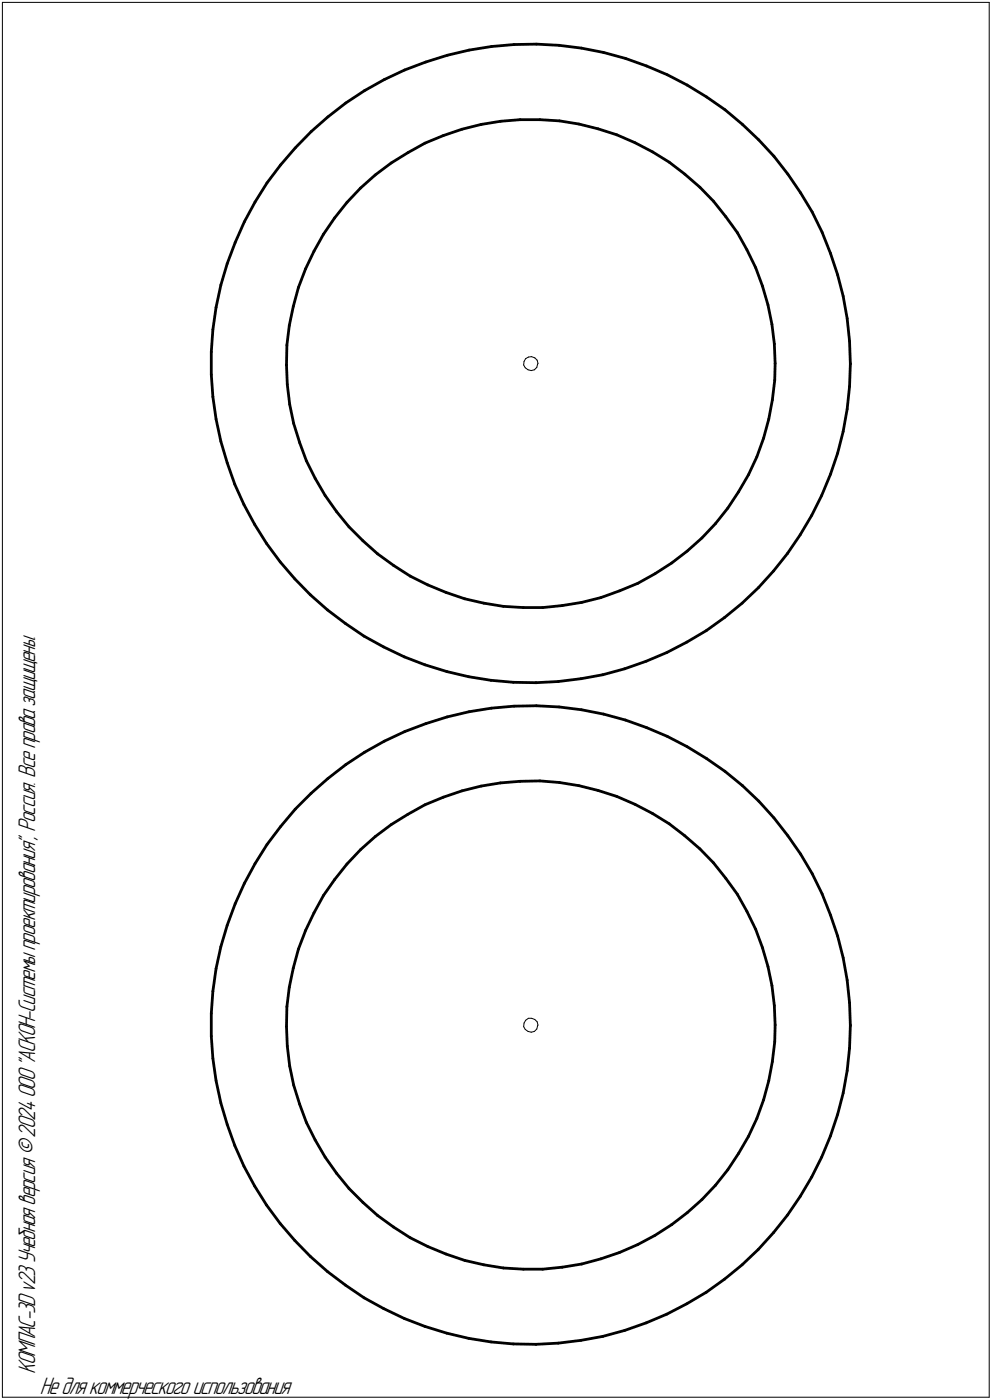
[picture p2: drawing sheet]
<svg xmlns="http://www.w3.org/2000/svg" width="211mm" height="298mm" viewBox="0 0 211 298" stroke-linecap="round" stroke-linejoin="round" font-family="sans-serif">
<g fill="none" stroke="#000" stroke-width=".59">
<path d="M77.6 19.3l4.2-2.4zM81.8 16.9l4.3-2zM86.1 14.9l4.5-1.7zM90.6 13.2l4.6-1.4zM95.2 11.8l4.6-1.1zM99.8 10.7l4.8-.8zM104.6 9.9l4.8-.4zM109.4 9.5l4.7-.1zM114.1 9.4l4.9 .3zM119 9.7l4.7 .5zM123.7 10.2l4.7 1zM128.4 11.2l4.7 1.2z"/>
<path d="M133.1 12.4l4.5 1.7zM137.6 14.1l4.4 1.8zM142 15.9l4.2 2.2zM146.2 18.1l4.2 2.6zM56.8 38.9l-2.5 4.1zM59.7 35.1l-2.9 3.8zM62.8 31.5l-3.1 3.6zM66.2 28l3.6-3.1zM66.2 28l-3.4 3.5zM69.8 24.9l3.8-3zM73.6 21.9l4-2.6zM79.8 37.3l3.4-2.6z"/>
<path d="M83.2 34.7l3.6-2.2zM86.8 32.5l3.6-2zM90.4 30.5l3.9-1.6zM94.3 28.9l4-1.4zM98.3 27.5l4.1-1zM102.4 26.5l4.1-.7zM106.5 25.8l4.2-.3zM110.7 25.5h4.2zM114.9 25.5l4.1 .2zM119 25.7l4.2 .7zM123.2 26.4l4.1 1zM127.3 27.4l3.9 1.3z"/>
<path d="M131.2 28.7l3.9 1.7zM135.1 30.4l3.8 1.9zM138.9 32.3l3.5 2.2zM142.4 34.5l3.3 2.6zM145.7 37.1l3.2 2.8zM148.9 39.9l2.9 2.9zM150.4 20.7l3.9 2.7zM154.3 23.4l3.7 3.1zM158 26.5l3.5 3.3zM161.5 29.8l3.2 3.5zM164.7 33.3l2.9 3.8zM167.6 37.1l2.7 4z"/>
<path d="M48.3 56.1l-1.3 4.6zM50 51.6l-1.7 4.5zM52 47.2l-2 4.4zM54.3 43l-2.3 4.2zM65 57.2l-1.5 4zM66.8 53.5l-1.8 3.7zM68.8 49.9l-2 3.6zM71.2 46.4l-2.4 3.5zM73.8 43.1l-2.6 3.3zM76.7 40l3.1-2.7zM76.7 40l-2.9 3.1zM151.8 42.8l2.6 3.3z"/>
<path d="M154.4 46.1l2.5 3.4zM156.9 49.5l2 3.7zM158.9 53.2l1.9 3.8zM160.8 57l1.4 3.9zM170.3 41.1l2.5 4zM172.8 45.1l2.1 4.3zM174.9 49.4l1.8 4.5zM176.7 53.9l1.5 4.6zM178.2 58.5l1.2 4.6zM45 74.9v4.9zM45 79.8l.3 4.7zM45.3 70.2l-.3 4.7z"/>
<path d="M46 65.4l-.7 4.8zM47 60.7l-1 4.7zM61 77.7l.1 4.2zM61 73.5v4.2zM61.6 69.3l-.6 4.2zM62.4 65.3l-.8 4zM63.5 61.2l-1.1 4.1zM162.2 60.9l1.2 4zM163.4 64.9l.9 4.2zM164.3 69.1l.5 4.1zM164.8 73.2l.1 4.2zM164.9 77.4l-.1 3.5z"/>
<path d="M179.4 63.1l.9 4.7zM180.3 67.8l.5 4.8zM180.8 72.6l.1 4.8zM180.9 77.6l-.1 4.7zM180.9 77.4v.2zM45.3 84.5l.7 4.7zM46 89.2l1 4.8zM47 94l1.3 4.6zM48.3 98.6l1.7 4.5zM61.1 81.9l.5 4.2zM61.6 86.1l.9 4.1zM62.5 90.2l1.3 4z"/>
<path d="M63.8 94.2l1.4 3.9zM65.2 98.1l1.9 3.8zM161 97.3l-1.7 3.8zM162.5 93.3l-1.5 4zM163.6 89.2l-1.1 4.1zM164.3 85.2l-.7 4zM164.8 80.9l-.5 4.3zM178.2 96.5l-1.5 4.5zM179.4 91.9l-1.2 4.6zM180.3 87.1l-.9 4.8zM180.8 82.3l-.5 4.8zM50 103.1l1.9 4.3z"/>
<path d="M51.9 107.4l2.3 4.3zM54.2 111.7l2.5 4zM56.7 115.7l2.9 3.9zM59.6 119.6l3.1 3.7zM67.1 101.9l2.1 3.6zM69.2 105.5l2.4 3.5zM71.6 109l2.7 3.2zM74.3 112.2l2.9 2.9zM77.2 115.1l3.1 2.8zM80.3 117.9l3.4 2.5zM142.9 119.9l3.3-2.6zM146.2 117.3l3.2-2.7z"/>
<path d="M152.2 111.5l-2.8 3.1zM154.9 108.2l-2.7 3.3zM157.1 104.7l-2.2 3.5zM159.3 101.1l-2.2 3.6zM167.6 117.9l-3 3.7zM170.3 113.9l-2.7 4zM172.7 109.7l-2.4 4.2zM174.8 105.5l-2.1 4.2zM176.7 101l-1.9 4.5zM62.7 123.3l3.3 3.4zM66 126.7l3.7 3.2zM69.7 129.9l3.8 2.9z"/>
<path d="M73.5 132.8l4 2.7zM77.5 135.5l4.1 2.3zM81.6 137.8l4.4 2.1zM83.7 120.4l3.6 2.3zM86 139.9l4.4 1.7zM87.3 122.7l3.7 1.8zM91 124.5l3.9 1.7zM94.9 126.2l4 1.3zM98.9 127.5l4.1 .9zM103 128.4l4.1 .7zM107.1 129.1l4.2 .3zM111.3 129.4h4.2z"/>
<path d="M115.5 129.4l4.1-.5zM119.6 128.9l4.2-.6zM123.8 128.3l4-1zM127.8 127.3l4-1.5zM131.8 125.8l3.9-1.6zM135.7 124.2l3.7-2zM139.4 122.2l3.5-2.3zM141.9 138.9l4.2-2.2zM146.1 136.7l4.2-2.4zM150.3 134.3l3.9-2.8zM154.2 131.5l3.7-3.1zM157.9 128.4l3.5-3.3z"/>
<path d="M164.6 121.6l-3.2 3.5zM81.8 157.8l4.3-2zM86.1 155.8l4.5-1.7zM90.4 141.6l4.7 1.4zM90.6 154.1l4.6-1.4zM95.1 143l4.6 1.1zM95.2 152.7l4.6-1.1zM99.7 144.1l4.8 .8zM99.8 151.6l4.8-.8zM104.5 144.9l4.7 .4zM104.6 150.8l4.8-.4zM109.2 145.3l4.8 .1z"/>
<path d="M109.4 150.4l4.7-.1zM114 145.4l4.8-.3zM114.1 150.3l4.9 .2zM118.8 145.1l4.8-.6zM119 150.5l4.7 .6zM123.6 144.5l4.7-.8zM123.7 151.1l4.7 1zM128.3 143.7l4.6-1.3zM128.4 152.1l4.7 1.2zM132.9 142.4l4.6-1.6zM133.1 153.3l4.5 1.6zM137.5 140.8l4.4-1.9z"/>
<path d="M137.6 154.9l4.4 1.9zM142 156.8l4.2 2.2zM146.2 159l4.2 2.5zM56.8 179.8l-2.5 4.1zM59.7 176l-2.9 3.8zM62.8 172.3l-3.1 3.7zM66.2 168.9l3.6-3.1zM66.2 168.9l-3.4 3.4zM69.8 165.8l3.8-3zM73.6 162.8l4-2.6zM77.6 160.2l4.2-2.4zM79.8 178.1l3.4-2.5z"/>
<path d="M83.2 175.6l3.6-2.2zM86.8 173.4l3.6-2zM90.4 171.4l3.9-1.6zM94.3 169.8l4-1.4zM98.3 168.4l4.1-1zM102.4 167.4l4.1-.7zM106.5 166.7l4.2-.3zM110.7 166.4l4.2-.1zM114.9 166.3l4.1 .3zM119 166.6l4.2 .7zM123.2 167.3l4.1 1zM127.3 168.3l3.9 1.3z"/>
<path d="M131.2 169.6l3.9 1.7zM135.1 171.3l3.8 1.9zM138.9 173.2l3.5 2.2zM142.4 175.4l3.3 2.6zM145.7 178l3.2 2.8zM150.4 161.5l3.9 2.8zM154.3 164.3l3.7 3zM158 167.3l3.5 3.3zM161.5 170.6l3.2 3.6zM164.7 174.2l2.9 3.8zM167.6 178l2.7 3.9zM48.3 197l-1.3 4.6z"/>
<path d="M50 192.4l-1.7 4.6zM52 188.1l-2 4.3zM54.3 183.9l-2.3 4.2zM65 198.1l-1.5 4zM66.8 194.4l-1.8 3.7zM68.8 190.7l-2 3.7zM71.2 187.3l-2.4 3.4zM73.8 184l-2.6 3.3zM76.7 180.9l3.1-2.8zM76.7 180.9l-2.9 3.1zM148.9 180.8l2.9 2.9zM151.8 183.7l2.6 3.3z"/>
<path d="M154.4 187l2.5 3.4zM156.9 190.4l2 3.7zM158.9 194.1l1.9 3.8zM160.8 197.9l1.4 3.9zM170.3 181.9l2.5 4.1zM172.8 186l2.1 4.3zM174.9 190.3l1.8 4.5zM176.7 194.8l1.5 4.5zM178.2 199.3l1.2 4.7zM45 215.8v4.8zM45.3 211.1l-.3 4.7zM46 206.2l-.7 4.9z"/>
<path d="M47 201.6l-1 4.6zM61 218.6l.1 4.2zM61 214.4v4.2zM61.6 210.2l-.6 4.2zM62.4 206.2l-.8 4zM63.5 202.1l-1.1 4.1zM162.2 201.8l1.2 4zM163.4 205.8l.9 4.1zM164.3 209.9l.5 4.2zM164.8 214.1l.1 4.2zM164.9 218.3l-.1 3.5zM179.4 204l.9 4.7z"/>
<path d="M180.3 208.7l.5 4.8zM180.8 213.5l.1 4.8zM180.9 218.4l-.1 4.8zM180.9 218.3v.1zM45 220.6l.3 4.8zM45.3 225.4l.7 4.7zM46 230.1l1 4.8zM47 234.9l1.3 4.5zM48.3 239.4l1.7 4.5zM61.1 222.8l.5 4.2zM61.6 227l.9 4.1zM62.5 231.1l1.3 4z"/>
<path d="M63.8 235.1l1.4 3.9zM65.2 239l1.9 3.7zM161 238.2l-1.7 3.8zM162.5 234.2l-1.5 4zM163.6 230.1l-1.1 4.1zM164.3 226.1l-.7 4zM164.8 221.8l-.5 4.3zM178.2 237.3l-1.5 4.6zM179.4 232.7l-1.2 4.6zM180.3 228l-.9 4.7zM180.8 223.2l-.5 4.8zM50 243.9l1.9 4.4z"/>
<path d="M51.9 248.3l2.3 4.3zM54.2 252.6l2.5 4zM56.7 256.6l2.9 3.9zM67.1 242.7l2.1 3.7zM69.2 246.4l2.4 3.5zM71.6 249.9l2.7 3.2zM74.3 253.1l2.9 2.9zM77.2 256l3.1 2.8zM80.3 258.8l3.4 2.5zM146.2 258.2l3.2-2.8zM152.2 252.4l-2.8 3zM154.9 249.1l-2.7 3.3z"/>
<path d="M157.1 245.6l-2.2 3.5zM159.3 242l-2.2 3.6zM167.6 258.7l-3 3.8zM170.3 254.8l-2.7 3.9zM172.7 250.6l-2.4 4.2zM174.8 246.4l-2.1 4.2zM176.7 241.9l-1.9 4.5zM59.6 260.5l3.1 3.7zM62.7 264.2l3.3 3.3zM66 267.5l3.7 3.3zM69.7 270.8l3.8 2.8zM73.5 273.6l4 2.8z"/>
<path d="M77.5 276.4l4.1 2.2zM81.6 278.6l4.4 2.2zM83.7 261.3l3.6 2.3zM87.3 263.6l3.7 1.8zM91 265.4l3.9 1.6zM94.9 267l4 1.4zM98.9 268.4l4.1 .9zM103 269.3l4.1 .7zM107.1 270l4.2 .3zM111.3 270.3h4.2zM115.5 270.3l4.1-.5zM119.6 269.8l4.2-.6z"/>
<path d="M123.8 269.2l4-1.1zM127.8 268.1l4-1.4zM131.8 266.7l3.9-1.7zM135.7 265l3.7-1.9zM139.4 263.1l3.5-2.3zM141.9 279.8l4.2-2.2zM142.9 260.8l3.3-2.6zM146.1 277.6l4.2-2.4zM150.3 275.2l3.9-2.8zM154.2 272.4l3.7-3.1zM157.9 269.3l3.5-3.3zM164.6 262.5l-3.2 3.5z"/>
<path d="M86 280.8l4.4 1.6zM90.4 282.4l4.7 1.5zM95.1 283.9l4.6 1.1zM99.7 285l4.8 .7zM104.5 285.7l4.7 .5zM109.2 286.2l4.8 .1zM114 286.3l4.8-.3zM118.8 286l4.8-.6zM123.6 285.4l4.7-.8zM128.3 284.6l4.6-1.3zM132.9 283.3l4.6-1.6zM137.5 281.7l4.4-1.9z"/>
</g>
<g fill="none" stroke="#000" stroke-width=".21">
<path d="M.5 .5v297zM.5 .5h210zM210.5 .5v297zM111.4 77.7l.4 .6zM111.5 77l-.1 .7zM111.8 78.3l.6 .4zM111.8 76.4l.6-.4zM111.8 76.4l-.3 .6zM112.4 78.7l.6 .2zM112.4 76l.7-.1zM113 78.9l.7-.2zM113.1 75.9l.7 .3z"/>
<path d="M113.7 78.7l.5-.5zM113.8 76.2l.5 .5zM114.3 76.7l.2 .7zM114.4 77.6l-.2 .6zM114.5 77.4l-.1 .2zM111.4 218.6l.4 .6zM111.5 217.8l-.1 .8zM111.8 219.2l.6 .4zM111.8 217.3l.6-.5zM111.8 217.3l-.3 .5zM112.4 219.6l.6 .2zM112.4 216.8h.7z"/>
<path d="M113 219.8l.7-.2zM113.1 216.8l.7 .3zM113.7 219.6l.5-.5zM113.8 217.1l.5 .5zM114.3 217.6l.2 .7zM114.4 218.4l-.2 .7zM114.5 218.3l-.1 .1zM.5 297.5h210z"/>
</g>
<g font-size="5.4">
<text x="7.5" y="292.5" transform="rotate(-90 7.5 292.5)">КОМПАС-3Dv23Учебнаяверсия©2024ООО&quot;АСКОН-Системыпроектирования&quot;, Россия. Всеправазащищены.</text>
<text x="8.5" y="296.7">Недлякоммерческогоиспользования</text>
</g>
</svg>
